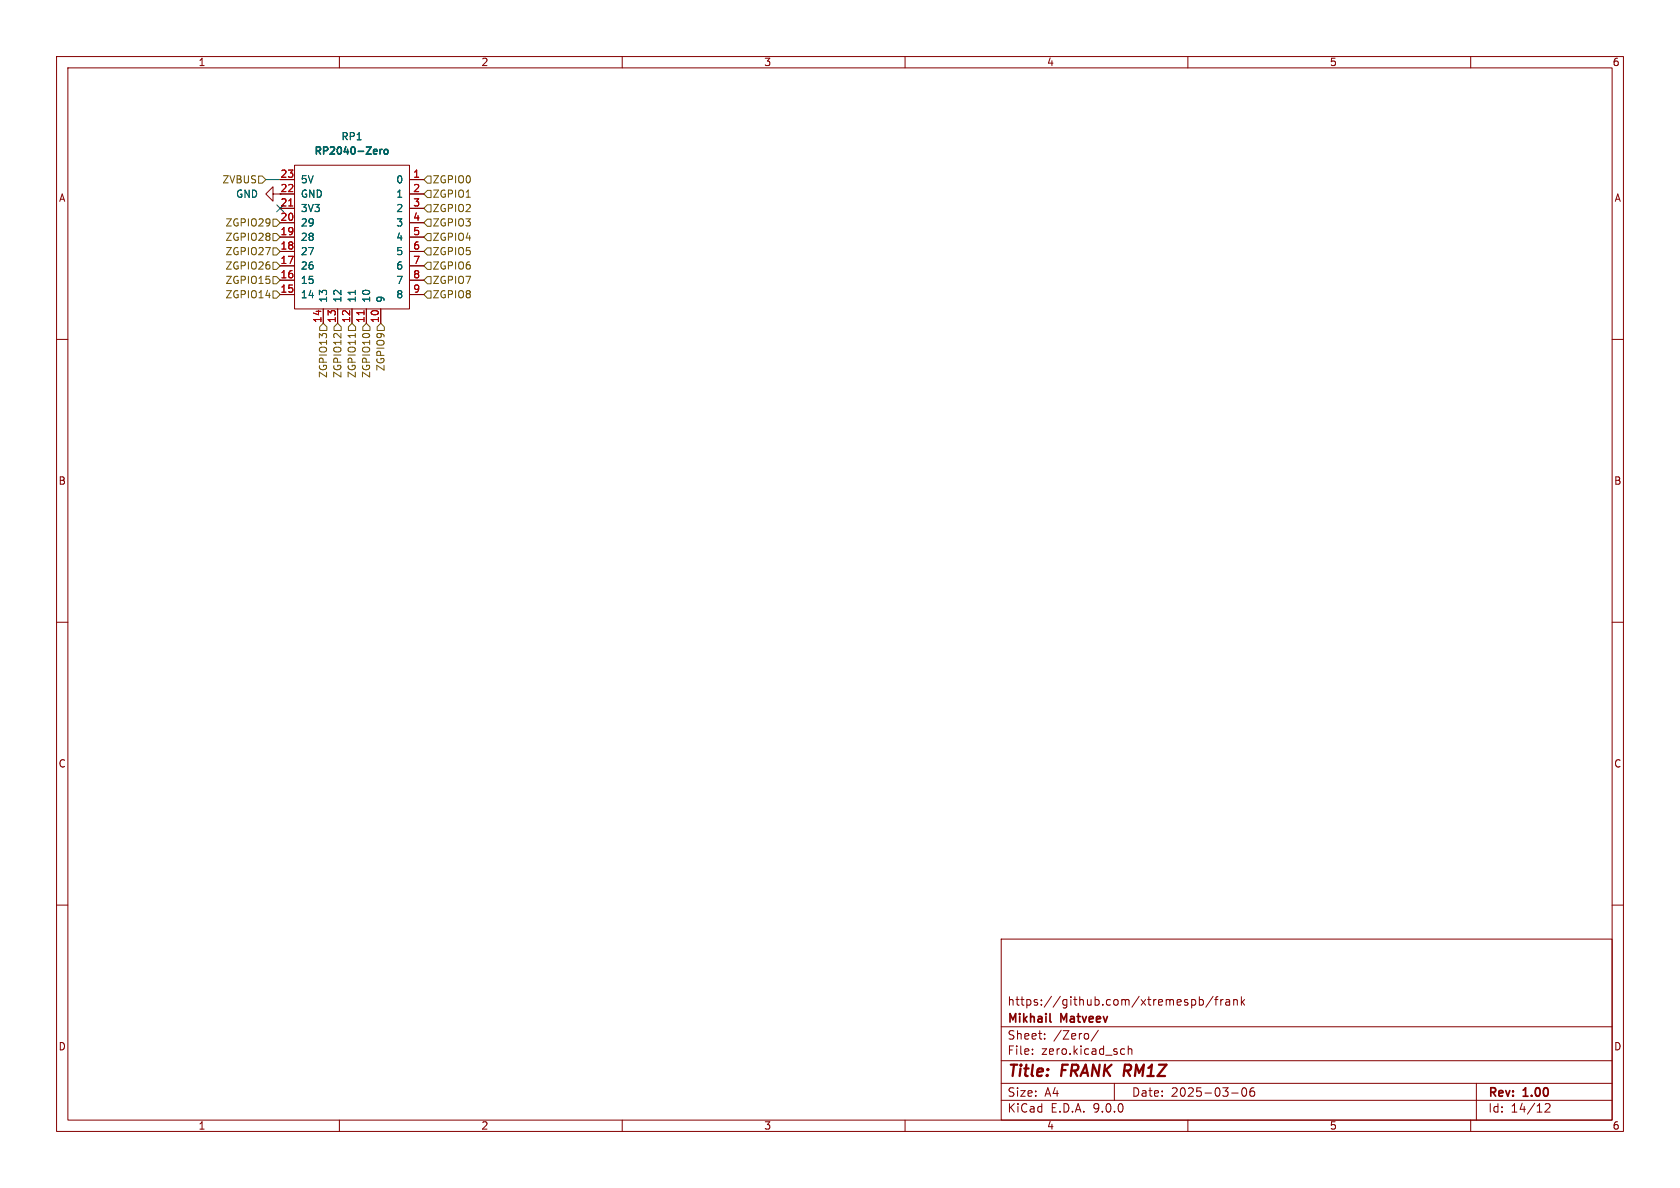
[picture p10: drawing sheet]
<svg xmlns="http://www.w3.org/2000/svg" width="297mm" height="210mm" viewBox="0 0 297 210" stroke-linecap="round" stroke-linejoin="round" font-family="sans-serif">
<g fill="none" stroke="#840000" stroke-width=".18">
<path d="M10 10h277v190h-277zM12 12h273v186h-273zM60 10v2M110 10v2M160 10v2M210 10v2M260 10v2M48.3 34.3v-1.3l-1.3 1.3 1.3 1.3v-1.3h3.8M49.5 31.8h2.6M49.5 36.8h2.6M49.5 39.4h2.6M52.1 29.2h20.3v25.4h-20.3z"/>
<path d="M72.4 31.8h2.5M72.4 34.3h2.5M72.4 36.8h2.5M72.4 39.4h2.5M49.5 41.9h2.6M49.5 44.5h2.6M49.5 47h2.6M49.5 49.5h2.6M49.5 52.1h2.6M57.1 54.6v2.6M59.7 54.6v2.6M62.2 54.6v2.6"/>
<path d="M64.8 54.6v2.6M67.3 54.6v2.6M72.4 41.9h2.5M72.4 44.5h2.5M72.4 47h2.5M72.4 49.5h2.5M72.4 52.1h2.5M10 60h2M285 60h2M10 110h2M285 110h2M10 160h2"/>
<path d="M177 166h108v32h-108zM210.7 176.8l.4-.1 .3 .3v.4l-.2 .2h-.5M212 176.8l.5-.1 .2 .3v.4l-.1 .2h-.6M212 176.2v1.5M214.5 176.1l-1.3 2M214.7 176.7h.6M215.3 176.2l-.3 .2v1.3M215.8 176.7v1M216.2 176.7l-.2 .1-.2 .2M216.7 176.8h.6l.1 .9M217.4 177.1h-.5a.29 .29 0 0 0-.2 .3 .29 .29 0 0 0 .2 .3l.5-.1M218.1 176.8l.2-.1 .4 .1v.9"/>
<path d="M218.1 176.7v1M219.5 176.2v1.5M219.6 177.1l.4 .6M220 176.7l-.5 .6M285 160h2M60 198v2M110 198v2M160 198v2M177 194.5h108M177 191.5h108M177 187.5h108M177 181.5h108"/>
<path d="M182.5 186.3v.1M182.5 185.5v.1M184.7 183.6v.1M184.7 182.8v.1M192.4 182.8v.8M194.2 182.1l-1.3 2M197 191.5v3M198.4 185.4l.4 .1M198.8 186.3l-.4 .1M199.5 185.5l.2-.1 .3 .1 .1 .9M199.5 184.9v1.5M210 198v2"/>
<path d="M217.7 193.2h1.2M219.7 192.4l.2-.1a.81 .81 0 0 1 .6 .6 .81 .81 0 0 1-.3 .8l-.2 .1a.81 .81 0 0 1-.3-1.4zM221.7 192.3a.59 .59 0 0 0-.7 .6v.6l.1 .2 .4 .1 .2-.1 .1-.5-.1-.3h-.5l-.2 .3M260 198v2M261 191.5v6.5M273.2 195.2l.5-.1 .3 .1v.3l-.9 1.1h.9"/>
</g>
<path d="M185.6 180.5l.2 .2" fill="none" stroke="#840000" stroke-width=".3"/>
<path d="M51 36.4h.8M64.4 54.9v.7" fill="none" stroke="#a90000" stroke-width=".18"/>
<path d="M62.8 51.3v.7" fill="none" stroke="#006464" stroke-width=".18"/>
<path d="M67.2 26.4v.8M67.6 26.4l-.4 .2M68 26.5l.2-.1 .3 .1 .1 .5-.1 .2h-.3l-.2-.1z" fill="none" stroke="#006464" stroke-width=".25"/>
<g fill="none" stroke="#725600" stroke-width=".18">
<path d="M45.7 31.1h.7l.6 .7-.6 .6h-.7zM48.3 38.7h.6l.6 .7-.6 .6h-.6zM75.6 36.2h.6v1.3h-.6l-.7-.7zM75.6 31.1h.6v1.3h-.6l-.7-.6zM75.6 33.7h.6v1.2h-.6l-.7-.6zM75.6 38.7h.6v1.3h-.6l-.7-.6zM48.3 46.4h.6l.6 .6-.6 .6h-.6zM48.3 48.9h.6l.6 .6-.6 .7h-.6zM48.3 43.8h.6l.6 .7-.6 .6h-.6zM48.3 41.3h.6l.6 .6-.6 .6h-.6zM48.3 51.4h.6l.6 .7-.6 .6h-.6zM57.1 57.2l.7 .6v.6h-1.3v-.6z"/>
<path d="M59.7 57.2l.6 .6v.6h-1.2v-.6zM62.2 57.2l.7 .6v.6h-1.3v-.6zM62.8 59v.7M64.8 57.2l.6 .6v.6h-1.3v-.6zM67.3 57.2l.6 .6v.6h-1.2v-.6zM75.6 41.3h.6v1.2h-.6l-.7-.6zM75.6 48.9h.6v1.3h-.6l-.7-.7zM75.6 43.8h.6v1.3h-.6l-.7-.6zM75.6 51.4h.6v1.3h-.6l-.7-.6zM75.6 46.4h.6v1.2h-.6l-.7-.6z"/>
</g>
<path d="M47 31.8h2.5" fill="none" stroke="#009600" stroke-width=".18"/>
<path d="M48.9 36.2l1.2 1.2M50.1 36.2l-1.2 1.2" fill="none" stroke="#000084" stroke-width=".18"/>
<g font-size="2.8" fill="#840000">
<text x="178" y="190.9">Title:</text>
<text x="187.7" y="190.9">FRANK RM1Z</text>
</g>
<g font-size="2.1" fill="#840000">
<text x="178" y="178">https://github.com/xtremespb/frank</text>
<text x="178" y="184">Sheet:</text>
<text x="178" y="181.2">Mikhail</text>
<text x="186.2" y="184">/Zero/</text>
<text x="187.6" y="181.2">Matveev</text>
<text x="178" y="186.7">File:</text>
<text x="184.1" y="186.7">zero.kicad_sch</text>
<text x="178" y="196.9">KiCad</text>
<text x="178" y="194.1">Size:</text>
<text x="184.7" y="194.1">A4</text>
<text x="185.7" y="196.9">E.D.A.</text>
<text x="193.3" y="196.9">9.0.0</text>
<text x="200" y="194.1">Date:</text>
<text x="207" y="194.1">2025-03-06</text>
<text x="263" y="194.3">Rev:</text>
<text x="263" y="196.9">Id:</text>
<text x="267.1" y="196.9">14/12</text>
<text x="269.4" y="194.3">1.00</text>
</g>
<g font-size="1.8" fill="#840000">
<text x="35" y="11.9">1</text>
<text x="85" y="11.9">2</text>
<text x="135" y="11.9">3</text>
<text x="185" y="11.9">4</text>
<text x="235" y="11.9">5</text>
<text x="285" y="11.9">6</text>
<text x="10.3" y="35.9">A</text>
<text x="49.5" y="34">22</text>
<text x="285.3" y="35.9">A</text>
<text x="10.3" y="85.9">B</text>
<text x="285.3" y="85.9">B</text>
<text x="10.3" y="135.9">C</text>
<text x="285.3" y="135.9">C</text>
<text x="10.3" y="185.9">D</text>
<text x="285.3" y="185.9">D</text>
<text x="35" y="199.9">1</text>
<text x="85" y="199.9">2</text>
<text x="135" y="199.9">3</text>
<text x="185" y="199.9">4</text>
<text x="235" y="199.9">5</text>
<text x="285" y="199.9">6</text>
</g>
<g font-size="1.8" fill="#006464">
<text x="55.4" y="27.7">RP2040-Zero</text>
<text x="60.3" y="25">RP1</text>
<text x="41.6" y="35.2">GND</text>
<text x="53.1" y="32.6">5V</text>
<text x="53.1" y="35.2">GND</text>
<text x="70" y="32.6">0</text>
<text x="70" y="35.2">1</text>
<text x="53.1" y="37.7">3V3</text>
<text x="53.1" y="40.2">29</text>
<text x="70" y="37.7">2</text>
<text x="70" y="40.2">3</text>
<text x="53.1" y="42.8">28</text>
<text x="53.1" y="45.3">27</text>
<text x="53.1" y="47.9">26</text>
<text x="70" y="42.8">4</text>
<text x="70" y="45.3">5</text>
<text x="70" y="47.9">6</text>
<text x="53.1" y="50.4">15</text>
<text x="53.1" y="52.9">14</text>
<text x="58" y="53.6" transform="rotate(-90 58 53.6)">13</text>
<text x="60.6" y="53.6" transform="rotate(-90 60.6 53.6)">12</text>
<text x="63.1" y="53.6" transform="rotate(-90 63.1 53.6)">11</text>
<text x="65.6" y="53.6" transform="rotate(-90 65.6 53.6)">10</text>
<text x="68.2" y="53.6" transform="rotate(-90 68.2 53.6)">9</text>
<text x="70" y="50.4">7</text>
<text x="70" y="52.9">8</text>
</g>
<g font-size="1.8" fill="#725600">
<text x="39.2" y="32.6">ZVBUS</text>
<text x="76.4" y="32.6">ZGPIO0</text>
<text x="76.4" y="35.2">ZGPIO1</text>
<text x="39.8" y="40.2">ZGPIO29</text>
<text x="76.4" y="37.7">ZGPIO2</text>
<text x="76.4" y="40.2">ZGPIO3</text>
<text x="39.8" y="47.9">ZGPIO26</text>
<text x="39.8" y="45.3">ZGPIO27</text>
<text x="39.8" y="42.8">ZGPIO28</text>
<text x="76.4" y="42.8">ZGPIO4</text>
<text x="76.4" y="45.3">ZGPIO5</text>
<text x="76.4" y="47.9">ZGPIO6</text>
<text x="39.8" y="50.4">ZGPIO15</text>
<text x="39.8" y="52.9">ZGPIO14</text>
<text x="76.4" y="50.4">ZGPIO7</text>
<text x="76.4" y="52.9">ZGPIO8</text>
<text x="68.2" y="65.7" transform="rotate(-90 68.2 65.7)">ZGPIO9</text>
<text x="58" y="66.9" transform="rotate(-90 58 66.9)">ZGPIO13</text>
<text x="60.6" y="66.9" transform="rotate(-90 60.6 66.9)">ZGPIO12</text>
<text x="63.1" y="66.9" transform="rotate(-90 63.1 66.9)">ZGPIO11</text>
<text x="65.6" y="66.9" transform="rotate(-90 65.6 66.9)">ZGPIO10</text>
</g>
<g font-size="1.8" fill="#a90000">
<text x="49.5" y="31.5">23</text>
<text x="73" y="31.5">1</text>
<text x="73" y="34">2</text>
<text x="49.5" y="36.6">21</text>
<text x="49.5" y="39.1">20</text>
<text x="49.5" y="41.7">19</text>
<text x="73" y="36.6">3</text>
<text x="73" y="39.1">4</text>
<text x="73" y="41.7">5</text>
<text x="49.5" y="44.2">18</text>
<text x="49.5" y="46.7">17</text>
<text x="73" y="44.2">6</text>
<text x="73" y="46.7">7</text>
<text x="49.5" y="49.3">16</text>
<text x="49.5" y="51.8">15</text>
<text x="73" y="49.3">8</text>
<text x="73" y="51.8">9</text>
<text x="56.9" y="57.2" transform="rotate(-90 56.9 57.2)">14</text>
<text x="59.4" y="57.2" transform="rotate(-90 59.4 57.2)">13</text>
<text x="62" y="57.2" transform="rotate(-90 62 57.2)">12</text>
<text x="64.5" y="57.2" transform="rotate(-90 64.5 57.2)">11</text>
<text x="67.1" y="57.2" transform="rotate(-90 67.1 57.2)">10</text>
</g>
</svg>
